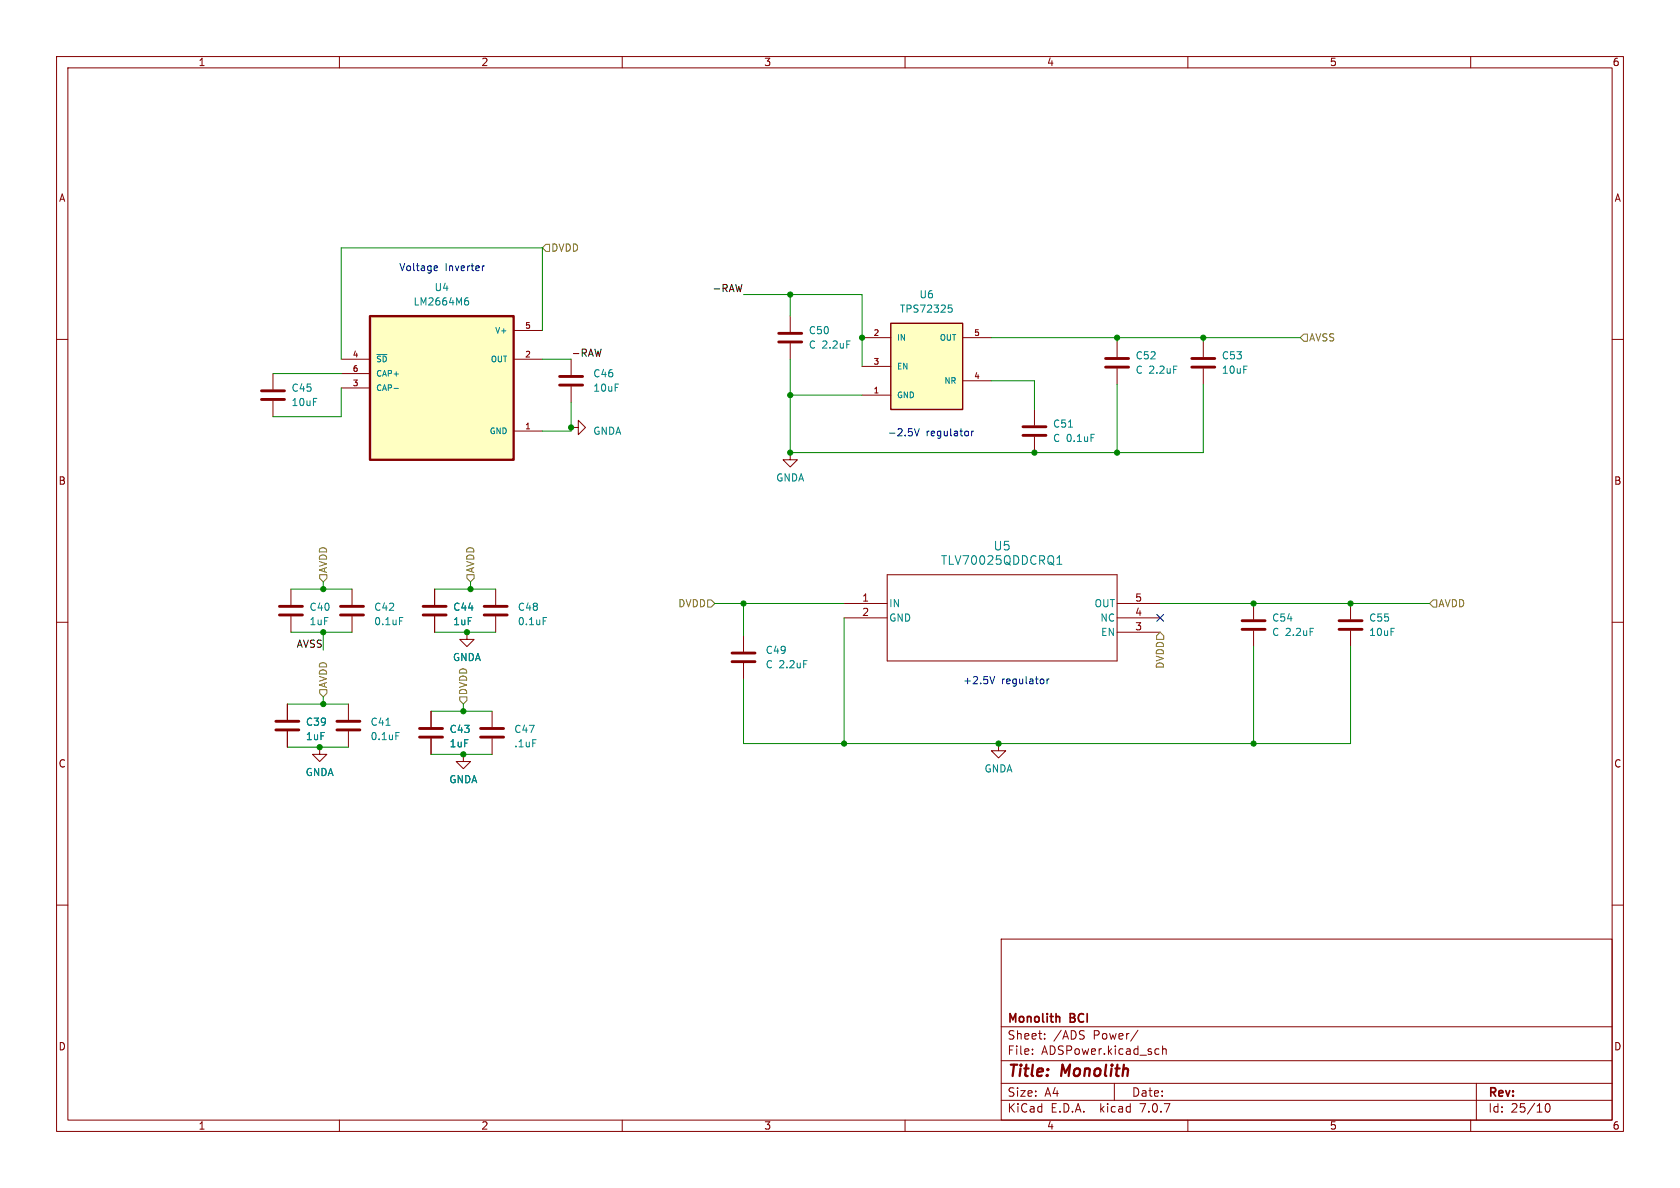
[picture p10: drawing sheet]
<svg xmlns="http://www.w3.org/2000/svg" width="297mm" height="210mm" viewBox="0 0 297 210" stroke-linecap="round" stroke-linejoin="round" font-family="sans-serif">
<g fill="none" stroke="#840000" stroke-width=".18">
<path d="M10 10h277v190h-277zM12 12h273v186h-273zM60 10v2M110 10v2M160 10v2M210 10v2M260 10v2M10 60h2M90.8 58.4h5.1M139.7 55.9v2.8M152.4 59.7h5.1M170.2 59.7h5.1"/>
<path d="M285 60h2M48.3 66v2.8M48.3 70.9v2.8M60.3 63.5h5.1M60.3 68.6h5.1M60.3 66h5.1M90.8 76.2h5.1M90.8 63.5h5.1M101 75.6h1.2v-1.3l1.3 1.3-1.3 1.2v-1.2M101 63.5v2.8M101 68.3v2.8M139.7 60.7v2.8"/>
<path d="M152.4 69.9h5.1M152.4 64.8h5.1M170.2 67.3h5.1M182.9 72.4v2.8M182.9 77.2v2.8M197.5 60.3v2.8M197.5 65.2v2.7M212.7 60.3v2.8M212.7 65.2v2.7M139.7 80v1.3h1.3l-1.3 1.3-1.3-1.3h1.3M10 110h2M51.4 104.1v2.8"/>
<path d="M51.4 109v2.8M62.2 104.1v2.8M62.2 109v2.8M76.8 104.1v2.8M76.8 109v2.8M82.5 111.8v1.2h1.3l-1.3 1.3-1.2-1.3h1.2M87.6 104.1v2.8M87.6 109v2.8M131.4 112.4v2.8M131.4 117.2v2.8M149.2 106.7h7.6M149.2 109.2h7.6"/>
<path d="M156.8 101.6h40.7v15.2h-40.7zM197.5 106.7h7.6M197.5 109.2h7.6M197.5 111.8h7.6M221.6 106.7v2.8M221.6 111.5v2.8M238.8 106.7v2.8M238.8 111.5v2.8M285 110h2M50.8 124.5v2.8M50.8 129.3v2.8M56.5 132.1v1.3h1.3l-1.3 1.2-1.3-1.2h1.3"/>
<path d="M61.6 124.5v2.8M61.6 129.3v2.8M76.2 125.7v2.8M76.2 130.6v2.8M81.9 133.4v1.2h1.3l-1.3 1.3-1.3-1.3h1.3M87 125.7v2.8M87 130.6v2.8M176.5 131.4v1.3h1.3l-1.3 1.3-1.2-1.3h1.2M10 160h2M285 160h2M177 166h108v32h-108zM60 198v2"/>
<path d="M110 198v2M160 198v2M177 194.5h108M177 191.5h108M177 187.5h108M177 181.5h108M182.5 186.3v.1M182.5 185.5v.1M184.7 183.6v.1M184.7 182.8v.1M197 191.5v3M201.2 182.1l-1.3 2"/>
<path d="M204.7 185.4l.2 .1M204.9 186.3l-.2 .1M205.5 184.9v1.5M205.5 185.5l.2-.1 .4 .1 .1 .9M210 198v2M260 198v2M261 191.5v6.5M273.4 195.2l.1-.1a.81 .81 0 0 1 .6 .6 .81 .81 0 0 1-.3 .8l-.1 .1a.81 .81 0 0 1-.6-.6 .81 .81 0 0 1 .3-.8z"/>
</g>
<path d="M187.3 179.8v.9" fill="none" stroke="#840000" stroke-width=".3"/>
<g fill="none" stroke="#840000" stroke-width=".51">
<path d="M137.7 58.9h4M46.2 70.6h4.1M46.2 69.1h4.1M98.9 68.1h4.1M98.9 66.5h4.1M137.7 60.5h4M180.8 77h4.1M180.8 75.4h4.1M195.5 64.9h4M195.5 63.4h4M210.7 64.9h4.1M210.7 63.4h4.1"/>
<path d="M49.4 108.7h4.1M49.4 107.2h4.1M60.2 108.7h4.1M60.2 107.2h4.1M74.8 108.7h4.1M74.8 107.2h4.1M85.6 108.7h4.1M85.6 107.2h4.1M129.4 117h4.1M129.4 115.4h4.1M219.6 111.3h4M219.6 109.7h4"/>
<path d="M236.7 111.3h4.1M236.7 109.7h4.1M48.8 129h4M48.8 127.5h4M59.6 129h4M59.6 127.5h4M74.2 130.3h4M74.2 128.8h4M85 130.3h4M85 128.8h4"/>
</g>
<g fill="#ffffc2" stroke="#ffffc2" stroke-width=".18">
<path d="M65.4 55.9h25.4v25.4h-25.4z"/>
<path d="M157.5 57.2h12.7v15.2h-12.7z"/>
</g>
<path d="M65.4 55.9h25.4v25.4h-25.4z" fill="none" stroke="#840000" stroke-width=".41"/>
<g fill="none" stroke="#008484" stroke-width=".18">
<path d="M82.4 53.1l.3 .1 .2 .2-.1 .4-.4 .1M82.7 52.6l-.3 .1M167.7 53.9h.6M167.8 54.4h.3l.2 .2v.5l-.5 .1M66.6 62.7h1.8M69.7 68.7h.7M188.9 75.5h.7M186.9 99.8h.8M186.9 98.7l.4-.5v1.6M70.6 109.2h.6M96 109.2h.6M68.2 128.2h.8"/>
<path d="M70 129.5h.6"/>
</g>
<path d="M157.5 57.2h12.7v15.2h-12.7z" fill="none" stroke="#840000" stroke-width=".25"/>
<path d="M96.5 43.2h.7v1.3h-.7l-.6-.7zM229.9 59.7l.6-.6h.6v1.2h-.6zM56.5 101.6h1.3v.6l-.7 .7-.6-.7zM82.5 101.6h1.3v.6l-.6 .7-.7-.7zM125.1 106h.6l.7 .7-.7 .6h-.6zM205.1 111.8l.6 .6v.6h-1.2v-.6zM253.4 106h.6v1.3h-.6l-.7-.6zM56.5 121.9h1.3v.7l-.7 .6-.6-.6zM81.3 123.2h1.2v.6l-.6 .7-.6-.7z" fill="none" stroke="#848400" stroke-width=".18"/>
<path d="M76.9 47l.4 .1 .1 .2-.6 .1M77.3 47.8h-.4M85.6 47l-.3 .2M161.7 75.8l.4 1.3 .4-1.3M171.8 76.2v.9M172.1 76.2l-.3 .3M175.8 119.6l-.4 1.3M185.1 120v.9M185.5 120l-.4 .3" fill="none" stroke="#0000c2" stroke-width=".18"/>
<g fill="none" stroke="#008400" stroke-width=".18">
<path d="M95.9 58.4v-14.6h-35.6v19.7M131.4 52.1h21v12.7M139.7 52.1v3.8M175.3 59.7h54.6M197.5 59.7v.6M212.7 59.7v.6M48.3 66h12M60.3 68.6v5.1h-12M95.9 63.5h5.1M101 71.1v5.1h-5.1M139.7 63.5v16.5h73v-12.1M139.7 69.9h12.7"/>
<path d="M175.3 67.3h7.6v5.1M197.5 67.9v12.1M51.4 111.8h10.8M51.4 104.1h10.8M57.1 102.9v1.2M57.1 111.8v3.1M76.8 111.8h10.8M76.8 104.1h10.8M83.2 102.9v1.2M126.4 106.7h22.8M131.4 106.7v5.7M149.2 109.2v22.2"/>
<path d="M205.1 106.7h47.6M221.6 114.3v17.1M238.8 114.3v17.1h-107.4v-11.4M50.8 124.5h10.8M50.8 132.1h10.8M57.1 123.2v1.3M76.2 125.7h10.8M76.2 133.4h10.8M81.9 124.5v1.2"/>
</g>
<path d="M204.5 108.6l1.2 1.2M205.7 108.6l-1.2 1.2" fill="none" stroke="#000084" stroke-width=".18"/>
<g fill="#008400" stroke="#008400" stroke-width=".18">
<circle cx="81.9" cy="125.7" r=".46"/>
<circle cx="81.9" cy="133.4" r=".46"/>
<circle cx="131.4" cy="106.7" r=".46"/>
<circle cx="56.5" cy="132.1" r=".46"/>
<circle cx="57.1" cy="111.8" r=".46"/>
<circle cx="57.1" cy="124.5" r=".46"/>
<circle cx="82.5" cy="111.8" r=".46"/>
<circle cx="83.2" cy="104.1" r=".46"/>
<circle cx="212.7" cy="59.7" r=".46"/>
<circle cx="221.6" cy="106.7" r=".46"/>
<circle cx="221.6" cy="131.4" r=".46"/>
<circle cx="197.5" cy="59.7" r=".46"/>
<circle cx="197.5" cy="80" r=".46"/>
<circle cx="238.8" cy="106.7" r=".46"/>
<circle cx="139.7" cy="80" r=".46"/>
<circle cx="182.9" cy="80" r=".46"/>
<circle cx="139.7" cy="69.9" r=".46"/>
<circle cx="152.4" cy="59.7" r=".46"/>
<circle cx="139.7" cy="52.1" r=".46"/>
<circle cx="176.5" cy="131.4" r=".46"/>
<circle cx="149.2" cy="131.4" r=".46"/>
<circle cx="57.1" cy="104.1" r=".46"/>
<circle cx="101" cy="75.6" r=".46"/>
</g>
<g font-size="2.8" fill="#840000">
<text x="178" y="190.9">Title:</text>
<text x="187.7" y="190.9">Monolith</text>
</g>
<g font-size="2.1" fill="#008484">
<text x="166.2" y="100.1">TLV70025QDDCRQ1</text>
<text x="175.6" y="97.5">U5</text>
</g>
<g font-size="2.1" fill="#840000">
<text x="178" y="184">Sheet:</text>
<text x="178" y="181.2">Monolith</text>
<text x="186.2" y="184">/ADS</text>
<text x="189.2" y="181.2">BCI</text>
<text x="193.3" y="184">Power/</text>
<text x="178" y="186.7">File:</text>
<text x="184.1" y="186.7">ADSPower.kicad_sch</text>
<text x="178" y="196.9">KiCad</text>
<text x="178" y="194.1">Size:</text>
<text x="184.7" y="194.1">A4</text>
<text x="185.7" y="196.9">E.D.A.</text>
<text x="194.6" y="196.9">kicad</text>
<text x="200" y="194.1">Date:</text>
<text x="201.8" y="196.9">7.0.7</text>
<text x="263" y="194.3">Rev:</text>
<text x="263" y="196.9">Id:</text>
<text x="267.1" y="196.9">25/10</text>
</g>
<g font-size="1.8" fill="#840000">
<text x="35" y="11.9">1</text>
<text x="85" y="11.9">2</text>
<text x="135" y="11.9">3</text>
<text x="185" y="11.9">4</text>
<text x="235" y="11.9">5</text>
<text x="285" y="11.9">6</text>
<text x="10.3" y="35.9">A</text>
<text x="285.3" y="35.9">A</text>
<text x="10.3" y="85.9">B</text>
<text x="285.3" y="85.9">B</text>
<text x="152.3" y="106.4">1</text>
<text x="200.6" y="106.4">5</text>
<text x="152.3" y="109">2</text>
<text x="200.6" y="111.5">3</text>
<text x="200.6" y="109">4</text>
<text x="10.3" y="135.9">C</text>
<text x="285.3" y="135.9">C</text>
<text x="10.3" y="185.9">D</text>
<text x="285.3" y="185.9">D</text>
<text x="35" y="199.9">1</text>
<text x="85" y="199.9">2</text>
<text x="135" y="199.9">3</text>
<text x="185" y="199.9">4</text>
<text x="235" y="199.9">5</text>
<text x="285" y="199.9">6</text>
</g>
<g font-size="1.8" fill="#848400">
<text x="97.3" y="44.7">DVDD</text>
<text x="231.3" y="60.6">AVSS</text>
<text x="58" y="101.4" transform="rotate(-90 58 101.4)">AVDD</text>
<text x="84" y="101.4" transform="rotate(-90 84 101.4)">AVDD</text>
<text x="119.8" y="107.5">DVDD</text>
<text x="254.2" y="107.5">AVDD</text>
<text x="206" y="118.3" transform="rotate(-90 206 118.3)">DVDD</text>
<text x="58" y="121.7" transform="rotate(-90 58 121.7)">AVDD</text>
<text x="82.8" y="123" transform="rotate(-90 82.8 123)">DVDD</text>
</g>
<g font-size="1.8" fill="#0000c2">
<text x="70.5" y="48">Voltage</text>
<text x="78.7" y="48">Inverter</text>
<text x="156.8" y="77.2">-2.5V</text>
<text x="163.7" y="77.2">regulator</text>
<text x="170.2" y="121">+2.5V</text>
<text x="177" y="121">regulator</text>
</g>
<g font-size="1.8" fill="#008484">
<text x="76.7" y="51.7">U4</text>
<text x="162.5" y="52.9">U6</text>
<text x="73" y="54.2">LM2664M6</text>
<text x="142.9" y="59.3">C50</text>
<text x="159" y="55.5">TPS72325</text>
<text x="142.9" y="61.8">C 2.2uF</text>
<text x="200.7" y="63.7">C52</text>
<text x="215.9" y="63.7">C53</text>
<text x="51.4" y="69.4">C45</text>
<text x="51.4" y="72">10uF</text>
<text x="104.8" y="66.9">C46</text>
<text x="104.8" y="69.4">10uF</text>
<text x="200.7" y="66.3">C 2.2uF</text>
<text x="215.9" y="66.3">10uF</text>
<text x="104.8" y="77.1">GNDA</text>
<text x="186.1" y="75.8">C51</text>
<text x="186.1" y="78.3">C 0.1uF</text>
<text x="137.1" y="85.3">GNDA</text>
<text x="157.1" y="107.5">IN</text>
<text x="193.4" y="107.5">OUT</text>
<text x="54.6" y="110.7">1uF</text>
<text x="54.6" y="108.2">C40</text>
<text x="66" y="108.2">C42</text>
<text x="66" y="110.7">0.1uF</text>
<text x="80" y="110.7">1uF</text>
<text x="80" y="108.2">C44</text>
<text x="91.4" y="108.2">C48</text>
<text x="91.4" y="110.7">0.1uF</text>
<text x="157.1" y="110.1">GND</text>
<text x="194.4" y="110.1">NC</text>
<text x="194.5" y="112.6">EN</text>
<text x="224.8" y="110.1">C54</text>
<text x="224.8" y="112.6">C 2.2uF</text>
<text x="241.9" y="110.1">C55</text>
<text x="241.9" y="112.6">10uF</text>
<text x="80" y="117.1">GNDA</text>
<text x="135.3" y="115.8">C49</text>
<text x="135.3" y="118.3">C 2.2uF</text>
<text x="54" y="131">1uF</text>
<text x="54" y="128.5">C39</text>
<text x="65.4" y="128.5">C41</text>
<text x="65.4" y="131">0.1uF</text>
<text x="79.4" y="129.8">C43</text>
<text x="90.8" y="129.8">C47</text>
<text x="53.9" y="137.4">GNDA</text>
<text x="79.4" y="132.3">1uF</text>
<text x="90.8" y="132.3">.1uF</text>
<text x="173.9" y="136.8">GNDA</text>
<text x="79.3" y="138.7">GNDA</text>
</g>
<g font-size="1.8">
<text x="125.9" y="51.7">-RAW</text>
<text x="101" y="63.2">-RAW</text>
<text x="52.4" y="114.6">AVSS</text>
</g>
<g font-size="1.4" fill="#008484">
<text x="87.4" y="59.2">V+</text>
<text x="66.4" y="64.2">~{SD}</text>
<text x="86.6" y="64.2">OUT</text>
<text x="158.5" y="60.4">IN</text>
<text x="158.5" y="65.5">EN</text>
<text x="166" y="60.4">OUT</text>
<text x="66.4" y="69.3">CAP-</text>
<text x="66.4" y="66.8">CAP+</text>
<text x="158.5" y="70.6">GND</text>
<text x="166.8" y="68">NR</text>
<text x="86.4" y="76.9">GND</text>
</g>
<g font-size="1.4" fill="#840000">
<text x="92.7" y="58.2">5</text>
<text x="154.3" y="59.4">2</text>
<text x="172.1" y="59.4">5</text>
<text x="62.3" y="63.2">4</text>
<text x="62.3" y="65.8">6</text>
<text x="92.7" y="63.2">2</text>
<text x="154.3" y="64.5">3</text>
<text x="62.3" y="68.3">3</text>
<text x="154.3" y="69.6">1</text>
<text x="172.1" y="67.1">4</text>
<text x="92.7" y="75.9">1</text>
</g>
</svg>
